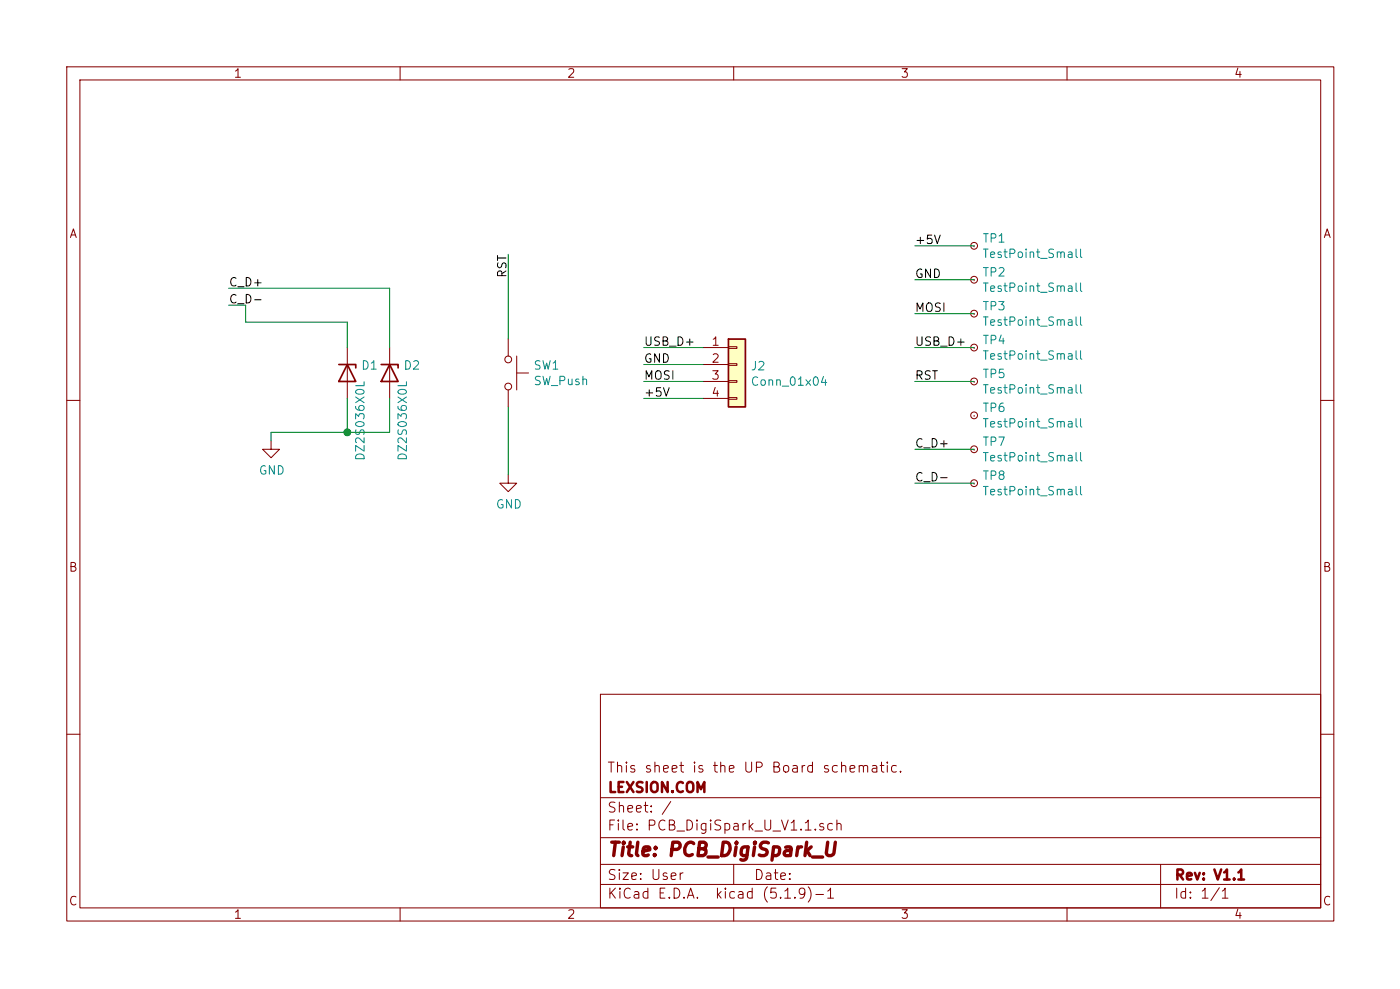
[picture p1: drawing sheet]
EESchema Schematic File Version 4
EELAYER 30 0
EELAYER END
$Descr User 8268 5827
encoding utf-8
Sheet 1 1
Title "PCB_DigiSpark_MU_U"
Date ""
Rev "V1.1"
Comp "LEXSION.COM"
Comment1 "This sheet is the UP Board schematic."
Comment2 ""
Comment3 ""
Comment4 ""
$EndDescr
$Comp
L Diode:DZ2S036X0L D1
U 1 1
P 2050 2200
F 0 "D1" V 2004 2280 50  0000 L CNN
F 1 "DZ2S036X0L" H 2095 2280 50  0000 L CNN
F 2 "Diode_SMD:D_SOD-523" H 2050 2025 50  0001 C CNN
F 3 "https://industrial.panasonic.com/content/data/SC/ds/ds4/DZ2S03600L_E.pdf" H 2050 2200 50  0001 C CNN
	1    2050 2200
	0    1    1    0   
$EndComp
$Comp
L Diode:DZ2S036X0L D2
U 1 1
P 2300 2200
F 0 "D2" V 2254 2280 50  0000 L CNN
F 1 "DZ2S036X0L" H 2345 2280 50  0000 L CNN
F 2 "Diode_SMD:D_SOD-523" H 2300 2025 50  0001 C CNN
F 3 "https://industrial.panasonic.com/content/data/SC/ds/ds4/DZ2S03600L_E.pdf" H 2300 2200 50  0001 C CNN
	1    2300 2200
	0    1    1    0   
$EndComp
$Comp
L power:GND #PWR0103
U 1 1
P 1600 2600
F 0 "#PWR0103" H 1600 2350 50  0001 C CNN
F 1 "GND" H 1605 2427 50  0000 C CNN
F 2 "" H 1600 2600 50  0001 C CNN
F 3 "" H 1600 2600 50  0001 C CNN
	1    1600 2600
	1    0    0    -1  
$EndComp
$Comp
L Connector:TestPoint_Small TP8
U 1 1
P 5750 2850
F 0 "TP8" H 5798 2896 50  0000 L CNN
F 1 "TestPoint_Small" H 5798 2805 50  0000 L CNN
F 2 "TestPoint:TestPoint_Pad_D1.0mm" H 5950 2850 50  0001 C CNN
F 3 "~" H 5950 2850 50  0001 C CNN
	1    5750 2850
	1    0    0    -1  
$EndComp
$Comp
L Connector:TestPoint_Small TP7
U 1 1
P 5750 2650
F 0 "TP7" H 5798 2696 50  0000 L CNN
F 1 "TestPoint_Small" H 5798 2605 50  0000 L CNN
F 2 "TestPoint:TestPoint_Pad_D1.0mm" H 5950 2650 50  0001 C CNN
F 3 "~" H 5950 2650 50  0001 C CNN
	1    5750 2650
	1    0    0    -1  
$EndComp
$Comp
L Connector:TestPoint_Small TP1
U 1 1
P 5750 1450
F 0 "TP1" H 5798 1496 50  0000 L CNN
F 1 "TestPoint_Small" H 5798 1405 50  0000 L CNN
F 2 "TestPoint:TestPoint_Pad_D1.0mm" H 5950 1450 50  0001 C CNN
F 3 "~" H 5950 1450 50  0001 C CNN
	1    5750 1450
	1    0    0    -1  
$EndComp
$Comp
L Connector:TestPoint_Small TP2
U 1 1
P 5750 1650
F 0 "TP2" H 5798 1696 50  0000 L CNN
F 1 "TestPoint_Small" H 5798 1605 50  0000 L CNN
F 2 "TestPoint:TestPoint_Pad_D1.0mm" H 5950 1650 50  0001 C CNN
F 3 "~" H 5950 1650 50  0001 C CNN
	1    5750 1650
	1    0    0    -1  
$EndComp
$Comp
L Connector:TestPoint_Small TP3
U 1 1
P 5750 1850
F 0 "TP3" H 5798 1896 50  0000 L CNN
F 1 "TestPoint_Small" H 5798 1805 50  0000 L CNN
F 2 "TestPoint:TestPoint_Pad_D1.0mm" H 5950 1850 50  0001 C CNN
F 3 "~" H 5950 1850 50  0001 C CNN
	1    5750 1850
	1    0    0    -1  
$EndComp
$Comp
L Connector:TestPoint_Small TP4
U 1 1
P 5750 2050
F 0 "TP4" H 5798 2096 50  0000 L CNN
F 1 "TestPoint_Small" H 5798 2005 50  0000 L CNN
F 2 "TestPoint:TestPoint_Pad_D1.0mm" H 5950 2050 50  0001 C CNN
F 3 "~" H 5950 2050 50  0001 C CNN
	1    5750 2050
	1    0    0    -1  
$EndComp
$Comp
L Connector:TestPoint_Small TP5
U 1 1
P 5750 2250
F 0 "TP5" H 5798 2296 50  0000 L CNN
F 1 "TestPoint_Small" H 5798 2205 50  0000 L CNN
F 2 "TestPoint:TestPoint_Pad_D1.0mm" H 5950 2250 50  0001 C CNN
F 3 "~" H 5950 2250 50  0001 C CNN
	1    5750 2250
	1    0    0    -1  
$EndComp
$Comp
L Connector:TestPoint_Small TP6
U 1 1
P 5750 2450
F 0 "TP6" H 5798 2496 50  0000 L CNN
F 1 "TestPoint_Small" H 5798 2405 50  0000 L CNN
F 2 "TestPoint:TestPoint_Pad_D1.0mm" H 5950 2450 50  0001 C CNN
F 3 "~" H 5950 2450 50  0001 C CNN
	1    5750 2450
	1    0    0    -1  
$EndComp
Wire Wire Line
	1450 1800 1450 1900
Wire Wire Line
	2300 2350 2300 2550
Wire Wire Line
	2300 2550 2050 2550
Wire Wire Line
	1600 2550 1600 2600
Wire Wire Line
	2050 2350 2050 2550
Connection ~ 2050 2550
Wire Wire Line
	2050 2550 1600 2550
Wire Wire Line
	1450 1900 2050 1900
Wire Wire Line
	1350 1700 2300 1700
Wire Wire Line
	2050 1900 2050 2050
Wire Wire Line
	2300 2050 2300 1700
Text Label 1350 1700 0    50   ~ 0
C_D+
Text Label 5400 2650 0    50   ~ 0
C_D+
Wire Wire Line
	5750 2650 5400 2650
Text Label 5400 2850 0    50   ~ 0
C_D-
Wire Wire Line
	5400 2850 5750 2850
Text Label 5400 1450 0    50   ~ 0
+5V
Text Label 5400 1650 0    50   ~ 0
GND
Text Label 5400 1850 0    50   ~ 0
MOSI
Text Label 5400 2050 0    50   ~ 0
USB_D+
Text Label 5400 2250 0    50   ~ 0
RST
Wire Wire Line
	5400 1450 5750 1450
Wire Wire Line
	5400 1650 5750 1650
Wire Wire Line
	5400 1850 5750 1850
Wire Wire Line
	5400 2050 5750 2050
Wire Wire Line
	5400 2250 5750 2250
$Comp
L Connector_Generic:Conn_01x04 J2
U 1 1
P 4350 2150
F 0 "J2" H 4430 2142 50  0000 L CNN
F 1 "Conn_01x04" H 4430 2051 50  0000 L CNN
F 2 "Lex_Connector_PCBEdge:Lex_Conn_Edge_2.54-4" H 4350 2150 50  0001 C CNN
F 3 "~" H 4350 2150 50  0001 C CNN
	1    4350 2150
	1    0    0    -1  
$EndComp
Text Label 3800 2350 0    50   ~ 0
+5V
Wire Wire Line
	3800 2350 4150 2350
Text Label 3800 2250 0    50   ~ 0
MOSI
Text Label 3800 2150 0    50   ~ 0
GND
Wire Wire Line
	3800 2150 4150 2150
Text Label 3800 2050 0    50   ~ 0
USB_D+
Wire Wire Line
	3800 2050 4150 2050
Wire Wire Line
	3800 2250 4150 2250
$Comp
L Switch:SW_Push SW1
U 1 1
P 3000 2200
F 0 "SW1" V 2954 2348 50  0000 L CNN
F 1 "SW_Push" V 3045 2348 50  0000 L CNN
F 2 "Button_Switch_SMD:SW_SPST_SKQG_WithStem" H 3000 2400 50  0001 C CNN
F 3 "~" H 3000 2400 50  0001 C CNN
	1    3000 2200
	0    1    1    0   
$EndComp
$Comp
L power:GND #PWR?
U 1 1
P 3000 2800
F 0 "#PWR?" H 3000 2550 50  0001 C CNN
F 1 "GND" H 3005 2627 50  0000 C CNN
F 2 "" H 3000 2800 50  0001 C CNN
F 3 "" H 3000 2800 50  0001 C CNN
	1    3000 2800
	1    0    0    -1  
$EndComp
Text Label 3000 1500 3    50   ~ 0
RST
Wire Wire Line
	3000 1500 3000 2000
Wire Wire Line
	3000 2400 3000 2800
Text Label 1350 1800 0    50   ~ 0
C_D-
Wire Wire Line
	1350 1800 1450 1800
NoConn ~ 5750 2450
$EndSCHEMATC
